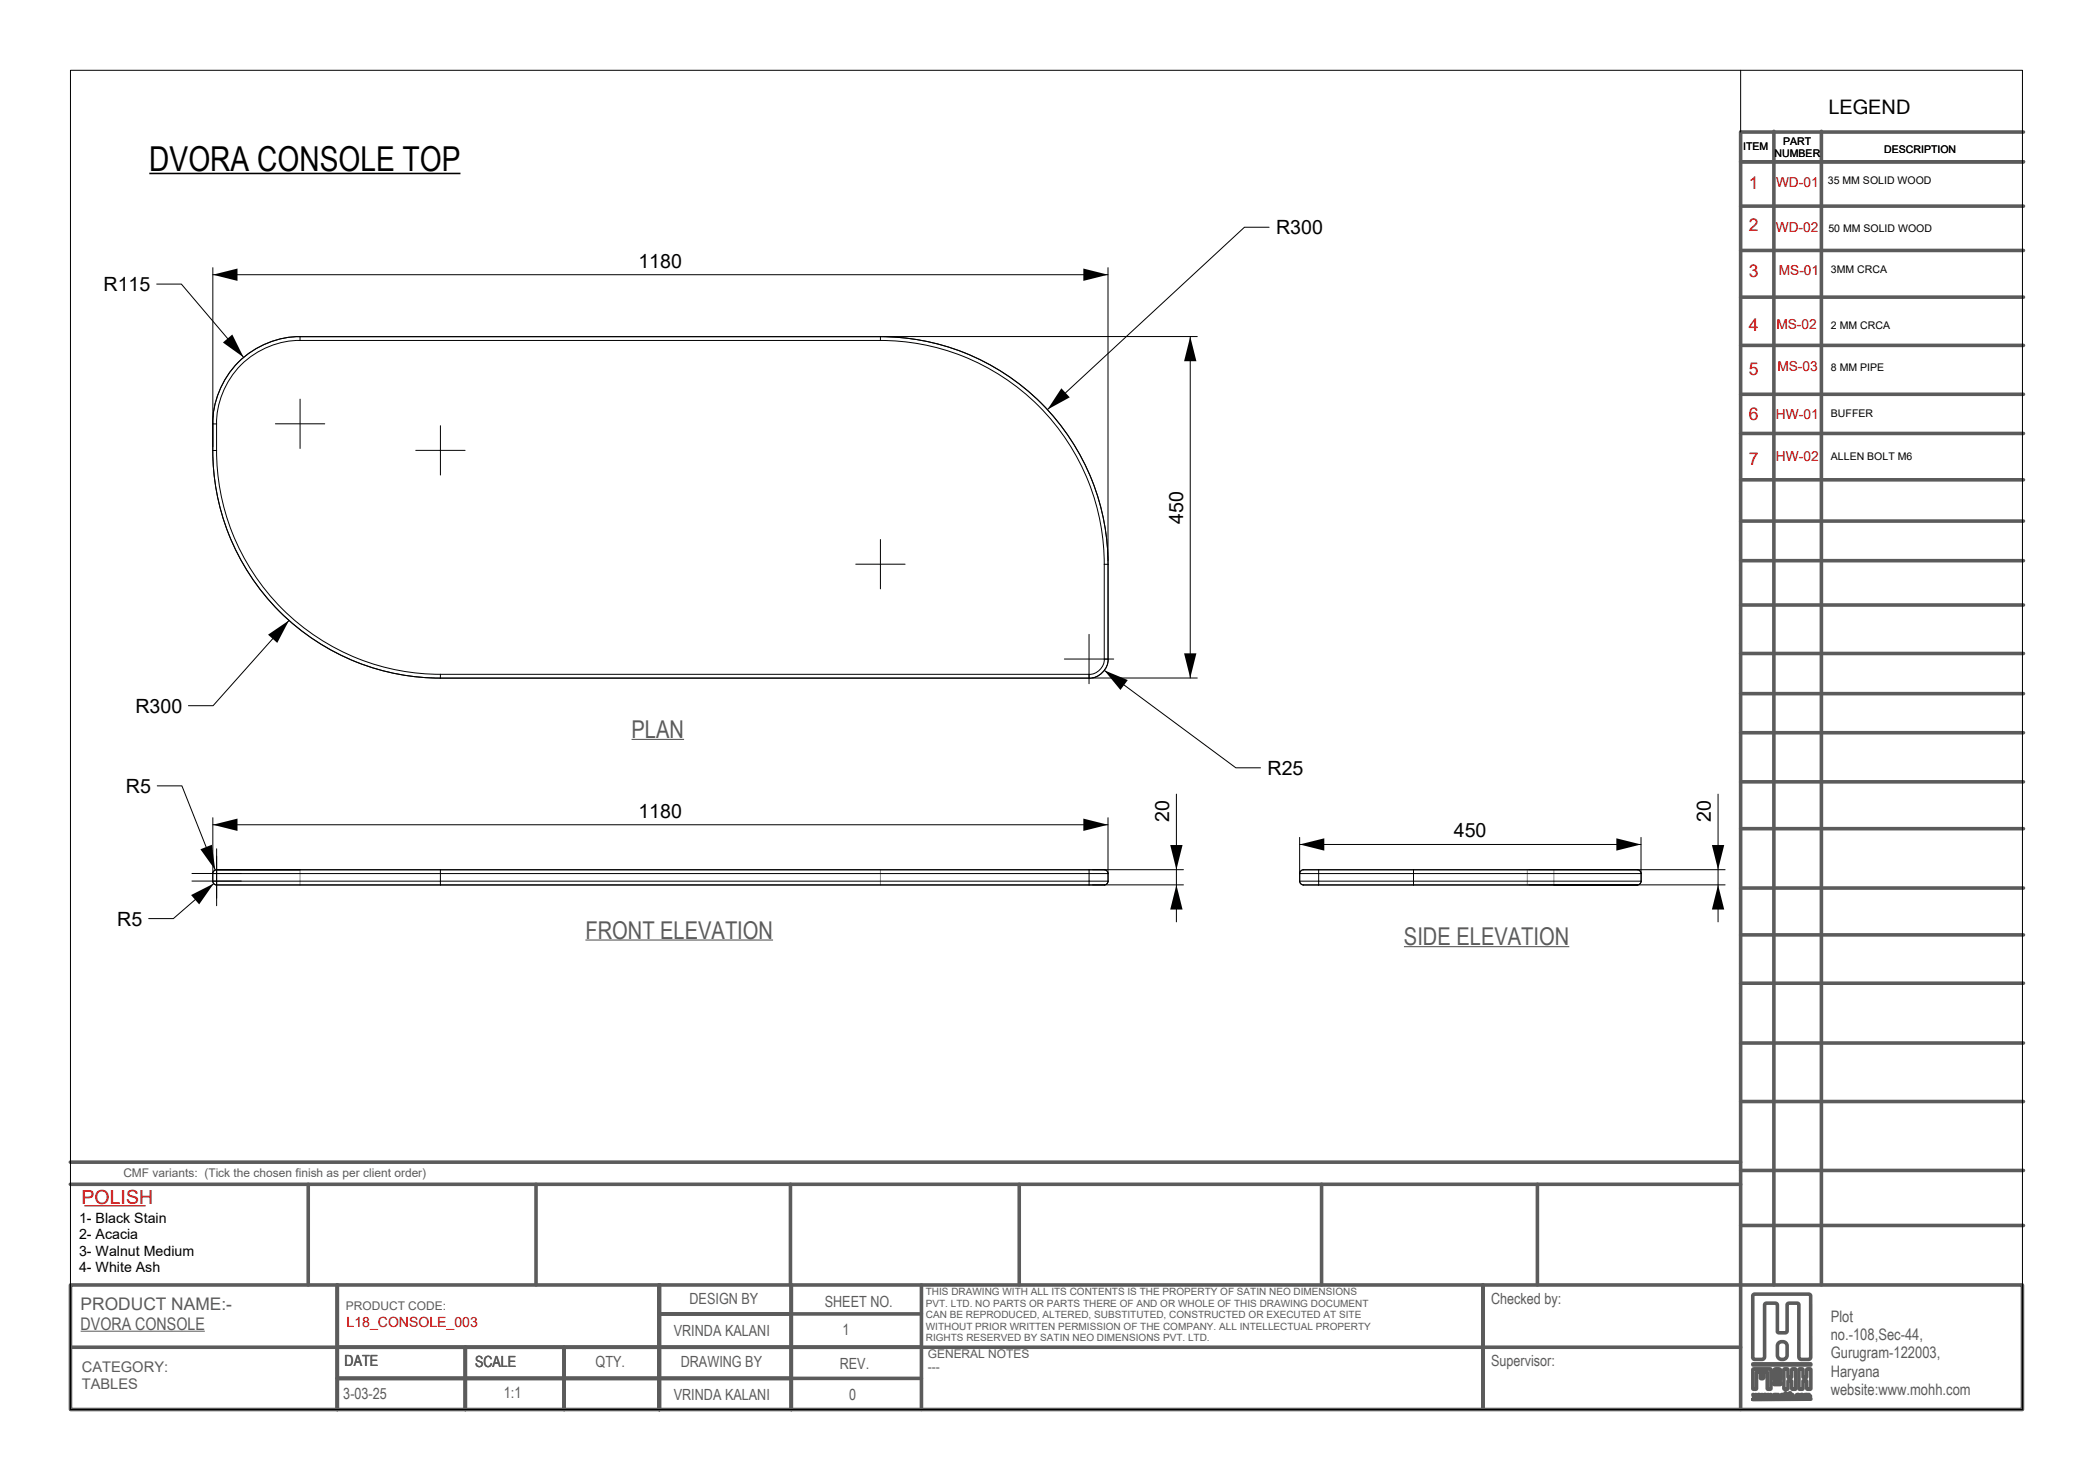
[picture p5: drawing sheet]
<svg xmlns="http://www.w3.org/2000/svg" width="297mm" height="210mm" viewBox="0 0 297 210" stroke-linecap="round" stroke-linejoin="round" font-family="sans-serif">
<!-- layer: Make2D -->
<path d="M42.6 123.4v2.2M124.9 123.4v2.2M216.7 123.4v2.2M220.5 123.4v2.2" fill="none" stroke="#8c8c8c" stroke-width=".14"/>
<g fill="none" stroke="#000" stroke-width=".14">
<path d="M42.6 48.3a11.8 11.8 0 0 0-11.9 11.8M42.6 47.8a12.4 12.4 0 0 0-12.4 12.3M42.6 47.8v.5M42.6 48.3h82.3M42.6 47.8h82.3M124.9 48.3a31.8 31.8 0 0 1 31.8 31.8M124.9 47.8a32.3 32.3 0 0 1 32.3 32.3M124.9 47.8v.5M30.2 63.9a32.3 32.3 0 0 0 32.3 32.3M30.2 60.1h.5M30.2 63.9h.5M30.2 60.1v3.8"/>
<path d="M30.7 63.9a31.8 31.8 0 0 0 31.8 31.8M30.7 60.1v3.8M62.5 95.7v.5M62.5 95.7h92M62.5 96.2h92M154.5 95.7v.5M156.7 93.5a2.18 2.18 0 0 1-2.2 2.2M156.7 80.1h.5M156.7 93.5h.5M156.7 80.1v13.4M157.2 93.5a2.72 2.72 0 0 1-2.7 2.7M157.2 80.1v13.4"/>
<path d="M30.2 123.9l.1-.2 .2-.2 .2-.1h126l.3 .1 .2 .2v.2M30.2 125l.1 .3 .2 .2 .2 .1h126l.3-.1 .2-.2v-.3M30.2 123.9h127M30.2 125h127M30.2 123.9v1.1M62.5 123.4v2.2M154.5 123.4v2.2M157.2 123.9v1.1M184.4 123.9l.1-.2 .2-.2 .3-.1h47.3l.3 .1 .2 .2 .1 .2M184.4 125l.1 .3 .2 .2 .3 .1h47.3l.3-.1 .2-.2 .1-.3M184.4 123.9h48.5M184.4 125h48.5"/>
<path d="M184.4 123.9v1.1M187.1 123.4v2.2M200.6 123.4v2.2M232.9 123.9v1.1"/>
</g>
<!-- layer: Layer 01 -->
<path d="M12 171.1h8.6" fill="none" stroke="#c80000" stroke-width=".14"/>
<!-- layer: TAG-SYM -->
<path d="M21.2 24.6h44.1" fill="none" stroke="#000" stroke-width=".22"/>
<!-- layer: 01-TEXT-TITL -->
<g fill="none" stroke="#5b5b5b" stroke-width=".51">
<path d="M251.7 18.6v163.7M258.5 18.6v163.7M287.1 18.7h-40.1v181.3M247 23h40.1M247 35.5h40.1M247 29.2h40.1M247 55.9h40.1M247 42.2h40.1M247 49h40.1M247 68.1h40.1M247 61.5h40.1M247 79.5h40.1"/>
<path d="M247 73.9h40.1M247 92.7h40.1M247 98.4h40.1M247 85.8h40.1M247 110.9h40.1M247 104h40.1M247 117.6h40.1M247 126h40.1M247 132.6h40.1M247 139.5h40.1M247 156.3h40.1M247 148h40.1"/>
<path d="M10 168h237M10 164.9h237M43.7 168v14.3M76.1 168v14.3M112.2 168v14.3M144.6 168v14.3M187.5 168v14.3M218.2 168v14.3M247 166.1h40.1M247 173.9h40.1M10 182.3h277v17.7h-277zM10 191.1h237"/>
<path d="M47.9 195.6h82.9M47.9 182.3v17.7M66 191.1v8.9M80 191.1v8.9M93.6 182.3v17.7M93.6 186.4h37.2M112.3 182.3v17.7M130.8 182.3v17.7M210.4 182.3v17.6M248.7 198.5h8.3l-8.3 .1M248.7 193.5h8.3v.2h-8.3zM248.7 194.3l2.6-.1v2.9h-.4l-.1-.1v-2.3l-.1-.1h-.4v.9l-.1 .1h-.4v-1h-.5v2.4l-.2 .1h-.3z"/>
<path d="M248.7 197.8h.2l.1 .4 .1-.4h.1l.1 .4 .2-.4h.1l-.2 .6h-.1l-.1-.4-.2 .4h-.1zM248.8 183.7l.2-.1h7.6l.3 .1 .1 8.8-.2 .3-1.2 .1-.3-.2v-7.5l-.1-.3h-.2h-1l-.4 .1v3.8v.2l-.3 .1-1.1-.1v-4l-.4-.1h-1.1l-.3 .1v7.5l-.2 .3-.2 .1-1.2-.1-.1-.3zM249.6 197.8h.2l.1 .4 .1-.4h.1l.1 .4 .1-.4h.2l-.2 .6h-.1l-.2-.4-.1 .4h-.1zM250.5 197.8h.1l.1 .4 .2-.4h.1l.1 .4 .1-.4h.1l-.2 .6h-.1l-.1-.4-.1 .4h-.1zM251.6 196.2l.1-.1h1l.1 .2-.1 .1h-1zM251.7 194.4a.73 .73 0 0 1 1 0v1.3a.73 .73 0 0 1-1 0zM252 198l.1 .4h.1v-.4l.1-.1 .1 .5h.1v-.4M252.1 194.6l.2-.1 .1 .2v.7l-.1 .1-.3-.1zM252.3 197.8l-.5 .1-.1-.1v.6h.1v-.4M252.4 190.5a.73 .73 0 0 1 1.2 .4v1.4a.7 .7 0 0 1-.7 .6 .7 .7 0 0 1-.7-.6v-1.4zM252.8 198h.2l.1 .1-.2 .2-.1-.1zM253.2 194.2h.5v1.1l.1 .1 .5-.1v-1.1h.5v2.9h-.5v-1.1l-.5-.1-.1 .1v1.1h-.5z"/>
<path d="M253.4 198v.4h-.1v-.8h.1v.3l.2-.1 .2 .1v.5h-.1v-.3M254.1 198v.4h-.1v-.8h.1v.3l.2-.1 .1 .1v.5h-.1v-.3M254.9 197.9l.2-.1 .2 .1h-.2l-.1 .2v.2h.3a.3 .3 0 0 1-.4 0 .3 .3 0 0 1 0-.4zM255.3 194.2h.5l.1 1.1 .1 .1 .4-.1v-1.1h.6v2.9h-.6v-1.1l-.4-.1-.1 .1-.1 1.1h-.5zM255.6 198h.2v.1l-.1 .2-.2-.1zM256.4 198v.4h.2v-.4l.1-.1 .1 .5h.1v-.4M256.7 197.8l-.5 .1-.1-.1v.6h.1v-.4"/>
<circle cx="252.9" cy="198.1" r=".29"/>
<circle cx="255.7" cy="198.1" r=".29"/>
</g>
<path d="M89.6 104.9h7.5M83.1 133.4h26.6M199.2 134.3h23.5" fill="none" stroke="#5b5b5b" stroke-width=".16"/>
<path d="M11.4 188.9h17.7" fill="none" stroke="#5b5b5b" stroke-width=".14"/>
<!-- layer: Default -->
<g fill="none" stroke="#000" stroke-width=".14">
<path d="M10 10h277v190h-277zM247 10v8.7M30.2 38v25.4M30.2 39h127M157.2 38v41.5M180.1 32.2h-3.5l-28 25.9M22.2 40.3h3.5l8.9 10.4M42.6 56.6v7M125.4 47.7h44.5M168.9 47.7v48.5M39.1 60.1h7M59 63.9h7"/>
<path d="M62.5 60.4v7M124.9 76.5v7M41 88l-10.8 12.1h-3.5M121.4 80h7M151 93.5h7M154.5 90v7M155 96.2h14.9M156.7 95.1l18.7 13.8h3.5M22.3 111.5h3.5l4.7 11.9M30.2 116v8M30.2 117h127M157.2 116v8"/>
<path d="M166.9 112.7v18.1M184.4 118.8v5.2M184.4 119.8h48.5M232.9 118.8v5.2M243.8 112.7v18.1M27.2 125h7M27.2 123.9h7M30.3 125.4l-5.7 4.9h-3.5M30.7 120.4v8.1M155 123.4h12.9M155 125.5h12.9M217 123.4h27.8"/>
<path d="M217 125.5h27.8"/>
</g>
<g fill="#000">
<path d="M30.2 39l3.5-.9v1.8zM153.7 38.1l3.5 .9-3.5 .9zM31.6 48.6l1.4-1.1 1.6 3.2zM150.6 55.1l1.2 1.3-3.2 1.7zM168.9 47.7l.9 3.5h-1.8zM38 90l3-2-1.7 3.2zM156.7 95.1l3.3 1.4-1 1.4zM168 92.7h1.8l-.9 3.5zM30.2 117l3.5-.9v1.8zM153.7 116.1l3.5 .9-3.5 .9zM184.4 119.8l3.5-.9v1.8zM229.4 118.9l3.5 .9-3.5 .9z"/>
<path d="M27.1 127l3.2-1.6-2 2.9zM28.4 120.5l1.7-.7 .4 3.6zM166.1 119.9h1.7l-.9 3.5zM166.9 125.5l.9 3.5h-1.7zM242.9 119.9h1.8l-.9 3.5zM243.8 125.5l.9 3.5h-1.8z"/>
</g>
<text font-size="4.9" x="21.2" y="24.3">DVORA CONSOLE TOP</text>
<g font-size="3.5" fill="#5b5b5b">
<text x="89.6" y="104.7">PLAN</text>
<text x="83.1" y="133.2">FRONT ELEVATION</text>
<text x="199.2" y="134.1">SIDE ELEVATION</text>
</g>
<g font-size="2.8">
<text x="259.5" y="16.1">LEGEND</text>
<text x="181.1" y="33.2">R300</text>
<text x="14.7" y="41.3">R115</text>
<text x="90.6" y="38">1180</text>
<text x="167.9" y="74.3" transform="rotate(-90 167.9 74.3)">450</text>
<text x="19.2" y="101.1">R300</text>
<text x="17.9" y="112.5">R5</text>
<text x="179.9" y="109.9">R25</text>
<text x="90.6" y="116">1180</text>
<text x="165.9" y="116.7" transform="rotate(-90 165.9 116.7)">20</text>
<text x="206.3" y="118.8">450</text>
<text x="242.8" y="116.7" transform="rotate(-90 242.8 116.7)">20</text>
<text x="16.6" y="131.3">R5</text>
</g>
<text font-size="2.8" fill="#c80000" x="11.6" y="170.9">POLISH</text>
<g font-size="2.5" fill="#c80000">
<text x="248.2" y="26.8">1</text>
<text x="248.2" y="32.8">2</text>
<text x="248.2" y="39.4">3</text>
<text x="248.2" y="47">4</text>
<text x="248.2" y="53.2">5</text>
<text x="248.2" y="59.6">6</text>
<text x="248.2" y="66">7</text>
</g>
<g font-size="2.5" fill="#5b5b5b">
<text x="11.4" y="185.9">PRODUCT NAME:-</text>
<text x="11.4" y="188.7">DVORA CONSOLE</text>
</g>
<g font-size="2.2" fill="#5b5b5b">
<text x="97.8" y="185.1">DESIGN BY</text>
<text x="117" y="185.4">SHEET NO.</text>
<text x="211.6" y="185.1">Checked by:</text>
<text x="95.6" y="189.6">VRINDA KALANI</text>
<text x="119.6" y="189.5">1</text>
<text x="259.8" y="187.6">Plot</text>
<text x="259.8" y="190.1">no.-108,Sec-44,</text>
<text x="48.9" y="193.8">DATE</text>
<text x="67.4" y="193.9">SCALE</text>
<text x="84.5" y="193.9">QTY.</text>
<text x="96.6" y="193.9">DRAWING BY</text>
<text x="119.2" y="194.3">REV.</text>
<text x="211.6" y="193.8">Supervisor:</text>
<text x="259.8" y="192.7">Gurugram-122003,</text>
<text x="259.8" y="195.3">Haryana</text>
<text x="259.8" y="197.9">website:www.mohh.com</text>
<text x="48.7" y="198.4">3-03-25</text>
<text x="71.5" y="198.3">1:1</text>
<text x="95.6" y="198.6">VRINDA KALANI</text>
<text x="120.5" y="198.7">0</text>
</g>
<g font-size="2.1" fill="#5b5b5b">
<text x="11.6" y="194.7">CATEGORY:</text>
<text x="11.6" y="197">TABLES</text>
</g>
<g font-size="2">
<text x="11.2" y="173.5">1- Black Stain</text>
<text x="11.2" y="175.8">2- Acacia</text>
<text x="11.2" y="178.1">3- Walnut Medium</text>
<text x="11.2" y="180.4">4- White Ash</text>
</g>
<text font-size="2" fill="#c80000" x="49.2" y="188.2">L18_CONSOLE_003</text>
<g font-size="1.9" fill="#c80000">
<text x="252" y="26.6">WD-01</text>
<text x="252" y="32.9">WD-02</text>
<text x="252.4" y="39">MS-01</text>
<text x="252.1" y="46.6">MS-02</text>
<text x="252.2" y="52.6">MS-03</text>
<text x="252" y="59.4">HW-01</text>
<text x="252" y="65.5">HW-02</text>
</g>
<g font-size="1.7" fill="#5b5b5b">
<text x="17.5" y="167">CMF variants: (Tick the chosen finish as per client order)</text>
<text x="49.1" y="185.8">PRODUCT CODE:</text>
<text x="131.7" y="192.6">GENERAL NOTES</text>
<text x="131.7" y="194.5">---</text>
</g>
<g font-size="1.5">
<text x="247.4" y="21.3">ITEM</text>
<text x="251.8" y="22.3">NUMBER</text>
<text x="253.1" y="20.6">PART</text>
<text x="267.4" y="21.7">DESCRIPTION</text>
<text x="259.4" y="26.2">35 MM SOLID WOOD</text>
<text x="259.5" y="32.9">50 MM SOLID WOOD</text>
<text x="259.8" y="38.8">3MM CRCA</text>
<text x="259.8" y="46.7">2 MM CRCA</text>
<text x="259.8" y="52.7">8 MM PIPE</text>
<text x="259.8" y="59.1">BUFFER</text>
<text x="259.8" y="65.3">ALLEN BOLT M6</text>
</g>
<g font-size="1.4" fill="#5b5b5b">
<text x="131.4" y="183.8">THIS DRAWING WITH ALL ITS CONTENTS IS THE PROPERTY OF SATIN NEO DIMENSIONS</text>
<text x="131.4" y="185.4">PVT. LTD. NO PARTS OR PARTS THERE OF AND OR WHOLE OF THIS DRAWING DOCUMENT</text>
<text x="131.4" y="187">CAN BE REPRODUCED, ALTERED, SUBSTITUTED, CONSTRUCTED OR EXECUTED AT SITE</text>
<text x="131.4" y="188.7">WITHOUT PRIOR WRITTEN PERMISSION OF THE COMPANY. ALL INTELLECTUAL PROPERTY</text>
<text x="131.4" y="190.3">RIGHTS RESERVED BY SATIN NEO DIMENSIONS PVT. LTD.</text>
</g>
</svg>
